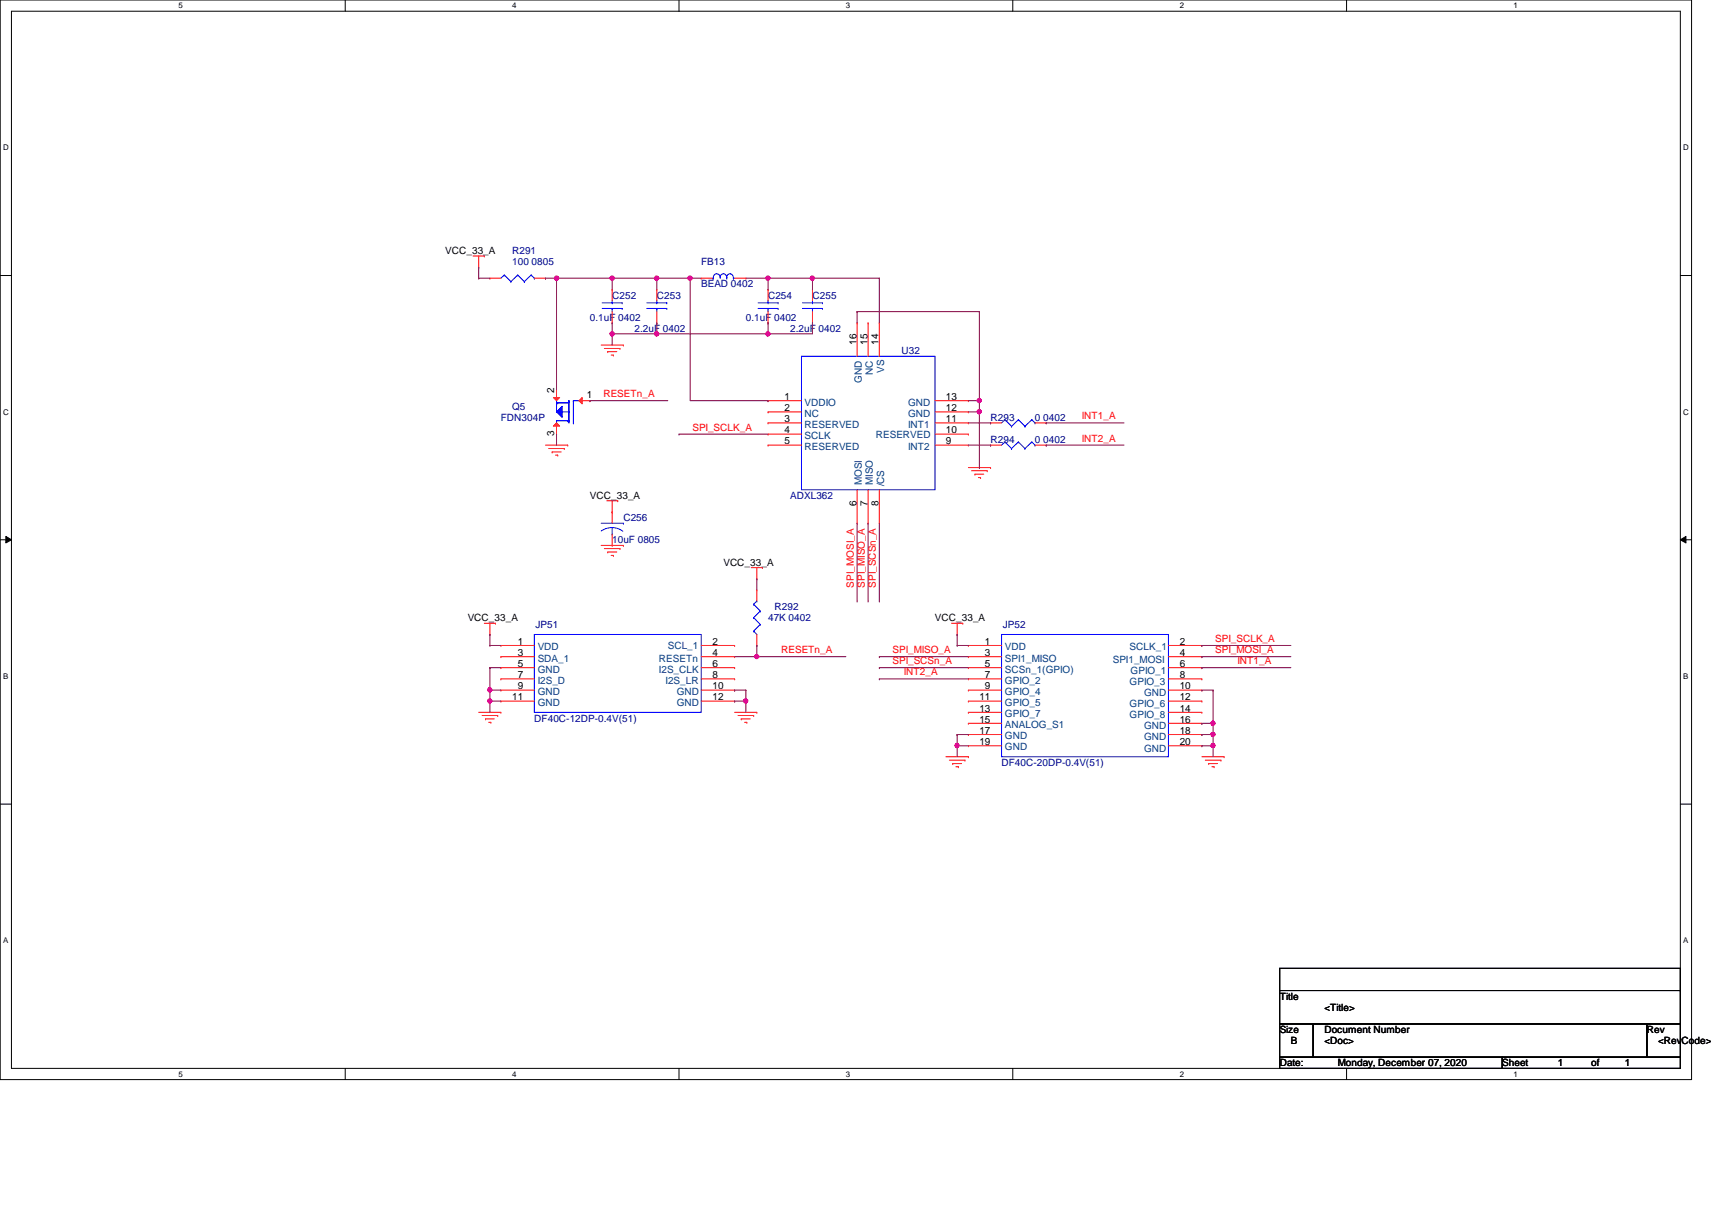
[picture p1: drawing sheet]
# OrCAD Capture schematic 53 ADI ADXL362_SENSOR.DSN
size B

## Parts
C252  0.1uF 0402  [C0402]
C253  2.2uF 0402  [C0402]
C254  0.1uF 0402  [C0402]
C255  2.2uF 0402  [C0402]
C256  10uF 0805  [C0805]
FB13  BEAD 0402  [L0402]
JP51  DF40C-12DP-0.4V(51)  [CON-DF40C-12DP-0.4V]
JP52  DF40C-20DP-0.4V(51)  [CON-DF40C-20DP-0.4V]
Q5  FDN304P  [T-FDN304P-D]
R291  100 0805  [R0805]
R292  47K 0402  [R0402]
R293  0 0402  [R0402]
R294  0 0402  [R0402]
U32  ADXL362  [U-ADXL362]

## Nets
GND_53: C252.2 C253.2 C254.2 C255.2 C256.2 JP51.5(GND) JP51.9(GND) JP51.10(GND) JP51.11(GND) JP51.12(GND) JP52.10(GND) JP52.16(GND) JP52.17(GND) JP52.18(GND) JP52.19(GND) JP52.20(GND) Q5.3(DRAIN) U32.12(GND) U32.13(GND) U32.16(GND)
VCC_33_A: C256.1 JP51.1(VDD) JP52.1(VDD) R291.1 R292.2
INT1_A: JP52.6(GPIO_1) R293.2
INT2_A: JP52.7(GPIO_2) R294.2
RESETn_A: JP51.4(RESETn) Q5.1(GATE) R292.1
SPI_MISO_A: JP52.3(SPI1_MISO) U32.7(MISO)
SPI_MOSI_A: JP52.4(SPI1_MOSI) U32.6(MOSI)
SPI_SCLK_A: JP52.2(SCLK_1) U32.4(SCLK)
SPI_SCSn_A: JP52.5(SCSn_1(GPIO)) U32.8(/CS)
N00971: C252.1 C253.1 FB13.1 Q5.2(SOURCE) R291.2 U32.1(VDDIO)
N01007: C254.1 C255.1 FB13.2 U32.14(VS)
N01375: R293.1 U32.11(INT1)
N01415: R294.1 U32.9(INT2)

Not connected (* = marked no-connect by the designer): JP51 2(SCL_1) 3(SDA_1) 6(I2S_CLK) 7(I2S_D) 8(I2S_LR); JP52 8(GPIO_3) 9(GPIO_4) 11(GPIO_5) 12(GPIO_6) 13(GPIO_7) 14(GPIO_8) 15(ANALOG_S1); U32 2(NC) 3(RESERVED) 5(RESERVED) 10(RESERVED) 15(NC)
